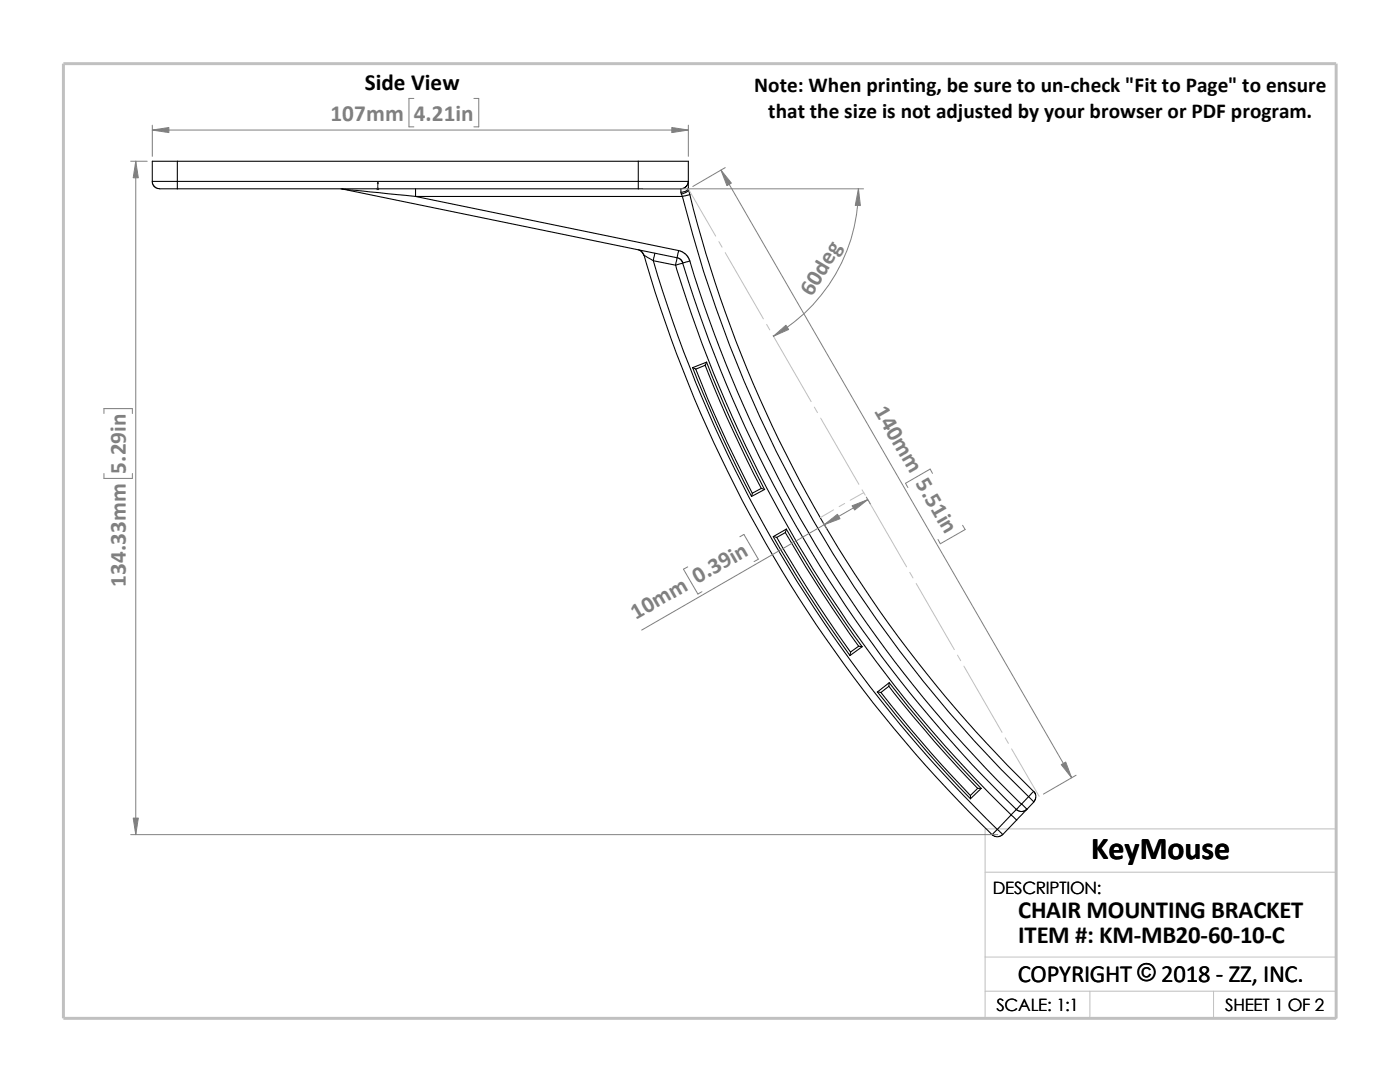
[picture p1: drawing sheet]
<svg xmlns="http://www.w3.org/2000/svg" width="279mm" height="216mm" viewBox="0 0 279 216" stroke-linecap="round" stroke-linejoin="round" font-family="sans-serif">
<g fill="none" stroke="#c0c0c0" stroke-width=".2">
<path d="M137.4 37.7l5.4 9.4M143.5 48.2l.6 1.1M144.7 50.4l7.7 13.2M153 64.7l.6 1.1M154.3 66.9l7.6 13.2M162.5 81.2l.7 1.1M163.8 83.4l7.6 13.2M172 97.7l.7 1.1M172.4 98.3l-2.7 1.5M173.3 99.9l7.6 13.2M166.4 101.7l-2.7 1.6M168.6 100.5l-1.1 .6"/>
<path d="M181.6 114.2l.6 1.1M182.8 116.4l7.7 13.2M191.1 130.7l.6 1.1M192.4 132.9l7.6 13.2M200.6 147.2l.7 1.1M201.9 149.4l5.5 9.5M196.6 174h70.1M196.6 197.8h70.1M196.6 191h70.1M217.5 197.8v5.4M242.2 197.8v5.4M26.8 203.2h239.9v-37.8h-70.1v37.8"/>
</g>
<path d="M12.7 12.7h254v190.5h-254z" fill="none" stroke="#c0c0c0" stroke-width=".59"/>
<g fill="none" stroke="#000" stroke-width=".21">
<path d="M30.4 36.2h5M30.4 36.2v.3l.3 .6 .8 .5 3.9 .1M35.4 36.2v1.5M35.4 32.2h-5v4M35.4 32.2v4M35.4 36.2h92M35.4 32.2h92M35.4 37.7h92M68 37.7h.3M68.3 37.7l66.8 13.7M68.3 37.7l14.6 1.5M82.9 37.7v1.5"/>
<path d="M82.9 39.2l52.5 10.8-.3 1.4M82.9 39.2h53.3M127.4 37.7h8.5v.7M127.4 32.2v4M127.4 36.2h10M127.4 36.2v1.5M127.4 32.2h10v4M135.9 38.4l.1 .3M136 38.7l.2 .5M136.2 39.2a251.6 251.6 0 0 0 69.1 119.8M137.4 37.5v.4M137.4 36.2l-.2 .7-.4 .4-.6 .3h-.3"/>
<path d="M137.4 37.5a1.3 1.3 0 0 1-1.5 .9M137.4 36.2v1.3M137.4 37.9l.3 .9M137.4 37.9a1.74 1.74 0 0 1-1.4 .8M137.7 38.8l-1.5 .4M137.7 38.8a250.1 250.1 0 0 0 68.5 119.1M127.3 49.8l.6 .3 .6 .8 1.9 1.1M128.5 50.9a261.9 261.9 0 0 0 69.5 115.6M130.4 52a260.7 260.7 0 0 0 68.6 113.5M130.4 52l4.4 .9M130.7 50.5l-.3 1.5M134.8 52.9a256.3 256.3 0 0 0 67 109.7"/>
<path d="M135.1 51.4l.7 .3 .5 .8M135.1 51.4l-.3 1.5M135.4 50l.7 .2 .6 .4 .6 .7 .4 .8M136.2 52.5a255.3 255.3 0 0 0 66.6 109M137.7 52.1l-2.9 .8M137.7 52.1a253 253 0 0 0 66.1 108.3M138.2 73.3a256.1 256.1 0 0 0 11.8 25.8M138.2 73.4l.7 .3M138.9 73.7a260.3 260.3 0 0 0 11.2 24.7M140.7 72.9a236.6 236.6 0 0 0 11.2 24.6M141 72.3l-.2 .6-1.9 .8M141 72.3l-2.8 1.1"/>
<path d="M141 72.3a258.9 258.9 0 0 0 11.6 25.4M151.9 97.5l.7 .2-2.6 1.4M151.9 97.5l-1.7 .9-.2 .7M154.3 107.1a258.8 258.8 0 0 0 15.3 23.7M155 107.2a254.5 254.5 0 0 0 14.7 22.9M156.7 106.3a280.1 280.1 0 0 0 14.7 22.6M156.9 105.6l-.1 .7-1.8 .9M156.9 105.6a239.4 239.4 0 0 0 15.1 23.4M156.9 105.6l-2.6 1.5 .7 .1M169.8 130.1l-.2 .7M171.4 128.9l.7 .1-2.5 1.8M171.4 128.9l-1.6 1.2"/>
<path d="M175.1 138a280.9 280.9 0 0 0 18.6 21.4M175.8 138.2a277.3 277.3 0 0 0 17.8 20.5M177.4 136.9a272.3 272.3 0 0 0 17.7 20.4M177.5 136.2a252.5 252.5 0 0 0 18.3 21.1M177.5 136.2l-.1 .7-1.6 1.3M177.5 136.2l-2.4 1.9 .7 .1M195.1 157.3h.7l-2.1 2.1M195.1 157.3l-1.4 1.4v.7M205.3 159l1 1-1.3 1.5M205.3 159l1-1.1 .4 .8v.7l-.4 .6M205.3 159l-1.4 1.4M198 166.5l.8 .5 .6-.1 .7-.4"/>
<path d="M199.1 165.5l-1.1 1M199.1 165.5l1 1M201.8 162.6l-2.7 2.9M201.8 162.6l1.1 1M202.8 161.5l-1 1.1M202.9 163.6l-2.8 2.9M203.9 160.4l1.1 1.1M203.9 160.4l-1.1 1.1M204.9 161.4l-.2 .3-.7 .2-.7-.1-.5-.3M205 161.5l-2.1 2.1"/>
</g>
<path d="M75.4 36.3l.1 .4h-.2z" fill="#00f" stroke="#00f" stroke-width=".2"/>
<path d="M75.3 37.7h.3M75.3 37.5l.3 .3M75.4 37.7h.1M75.4 36.3v1.5M75.5 37.5l-.3 .3" fill="none" stroke="#00f" stroke-width=".2"/>
<g fill="none" stroke="#808080" stroke-width=".2">
<path d="M82.6 19.6h-1v5.7h1M94.6 19.6h.9v5.7h-.9M26.1 32.2h3.3M27.1 32.2v134.3M30.4 26h107M30.4 25v6.2M128.4 37.7h43.9M137.4 25v6.2M143.9 34l70 121.2M144.7 33.4l-6.4 3.8M171.3 37.7a33.9 33.9 0 0 1-17 29.4M20.7 82.5v-1h5.7v1"/>
<path d="M20.7 94.5v1h5.7v-1M172.9 99.2l.8 1.3M173.2 99.7l-45.1 26M186.1 94.4l-.5-.8-4.9 2.8 .5 .9M137.2 113.1l-.8 .5 2.9 4.9 .8-.4M147.7 107.1l.8-.5 2.8 5-.8 .5M164.2 104.2l.8 1.4M192.1 104.8l.5 .9-4.9 2.8-.5-.8M214.8 154.7l-6.6 3.8M26.1 166.5h173"/>
</g>
<g fill="#808080" stroke="#808080" stroke-width=".2">
<path d="M143.9 34l2.1 2.5-.9 .5z"/>
<path d="M211.8 152.6l.9-.5 1.2 3.1z"/>
<path d="M170.1 100.9l3.1-1.2-2.6 2.1z"/>
<path d="M164.5 104.7l2.6-2.1 .5 .9z"/>
<path d="M154.3 67.1l2.5-2.2 .6 .8z"/>
<path d="M171.3 37.7l.4 3.3h-1z"/>
<path d="M30.4 26l3.3-.6v1.1z"/>
<path d="M134.1 25.4l3.3 .6-3.3 .5z"/>
<path d="M27.1 32.2l.5 3.3h-1z"/>
<path d="M26.6 163.2h1l-.5 3.3z"/>
</g>
<text font-size="6.4" x="217.8" y="171.4">KeyMouse</text>
<g font-size="4.9">
<text x="203.2" y="183.2">CHAIR MOUNTING BRACKET</text>
<text x="203.2" y="188.1">ITEM #: KM-MB20-60-10-C</text>
<text x="203.1" y="195.9">COPYRIGHT © 2018 - ZZ, INC.</text>
<text x="227" y="195.8">©</text>
</g>
<text font-size="4.6" x="72.8" y="18">Side View</text>
<g font-size="4.6" fill="#808080">
<text x="66" y="24.1">107mm</text>
<text x="82.6" y="24.1">4.21in</text>
<text x="162" y="59.3" transform="rotate(-59 162 59.3)">60deg</text>
<text x="174.4" y="82" transform="rotate(60 174.4 82)">140mm 5. 1in</text>
<text x="25.1" y="94.5" transform="rotate(-90 25.1 94.5)">5.29in</text>
<text x="25.1" y="117.1" transform="rotate(-90 25.1 117.1)">134.33mm</text>
<text x="126.9" y="123.7" transform="rotate(-30 126.9 123.7)">10mm 0.39in</text>
</g>
<g font-size="4.2">
<text x="150.5" y="18.4">Note: When printing, be sure to un-check &quot;Fit to Page&quot; to ensure</text>
<text x="153.3" y="23.6">that the size is not adjusted by your browser or PDF program.</text>
</g>
<g font-size="3.4">
<text x="198.2" y="178.5">DESCRIPTION:</text>
<text x="198.8" y="201.7">SCALE: 1:1</text>
<text x="244.5" y="201.7">SHEET 1 OF 2</text>
</g>
</svg>
